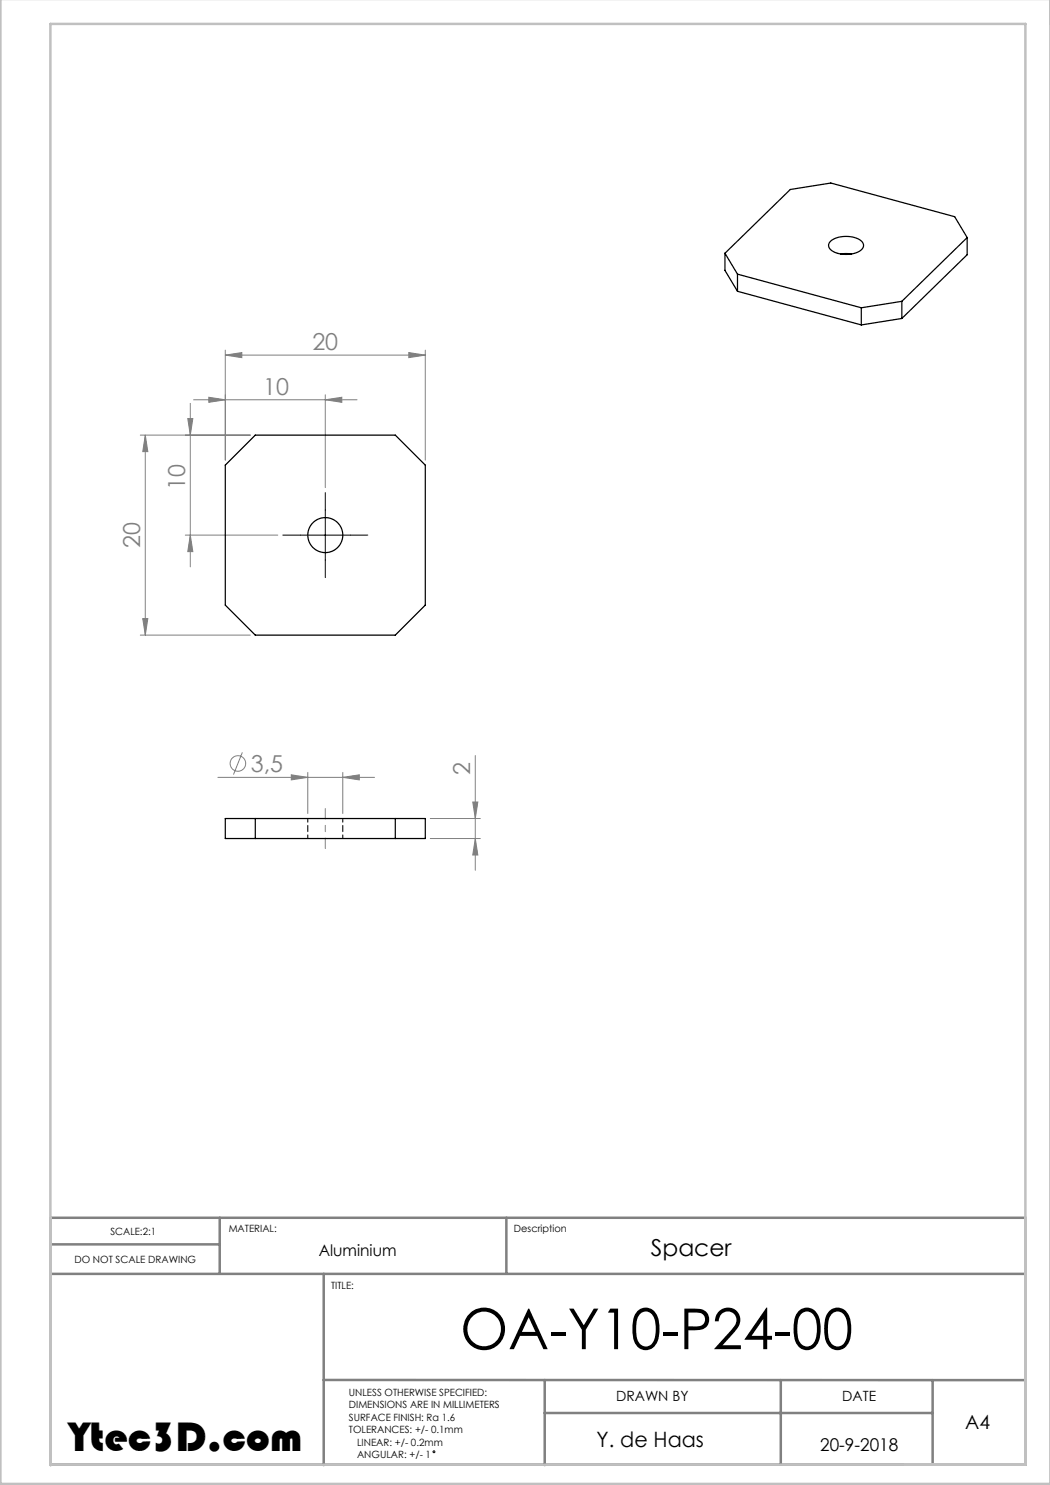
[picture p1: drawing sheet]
<svg xmlns="http://www.w3.org/2000/svg" width="210mm" height="297mm" viewBox="0 0 210 297" stroke-linecap="round" stroke-linejoin="round" font-family="sans-serif">
<g fill="none" stroke="#000" stroke-width=".2">
<path d="M60.1 107h10M65.1 102v10"/>
<circle cx="86.8" cy="290.4" r=".19"/>
</g>
<path d="M10.1 248.9h33.8M10.1 254.8h195M43.9 243.6v11.2M64.7 254.8v38.2M101.3 243.6v11.2M64.7 276h140.4M108.9 276v17M156.2 276v16.9M186.5 276v16.9M10.1 292.9h195v-49.3h-195v49.4M108.9 282.6h77.6" fill="none" stroke="#808080" stroke-width=".5"/>
<path d="M.1 -.1v296.9h210M10.1 292.9h195v-288.1h-195v288.2" fill="none" stroke="#c0c0c0" stroke-width=".5"/>
<g fill="none" stroke="#808080" stroke-width=".2">
<path d="M38.7 80h32.7M41.8 79.5l3.3 .5-3.3 .5zM45.1 71l3.3-.5v1zM45.1 70v22M45.1 71h40M65.1 80l3.3-.5v1zM65.1 79v18.5M81.8 70.5l3.3 .5-3.3 .5zM85.1 70v22M28.1 87h22M29.1 87v40M29.1 87l.5 3.3h-1z"/>
<path d="M37.6 83.7h1l-.5 3.3zM38.1 80.7v32.7M37.1 107h18.5M38.1 107l.5 3.3h-1zM28.1 127h22M28.6 123.7h1l-.5 3.3zM43.6 155.5h31.3M48.5 150.5l-1.8 4.4M58.3 155l3.3 .5-3.3 .5zM61.6 154.5v8.2M68.6 155.5l3.3-.5v1zM68.6 154.5v8.2"/>
<path d="M95.1 151.1v23M86.1 163.7h10M86.1 167.7h10M94.6 160.4h1l-.5 3.3zM95.1 167.7l.5 3.3h-1z"/>
<circle cx="47.6" cy="152.7" r="1.56"/>
</g>
<path d="M60.1 107h-3.5M65.1 102v-3.5M65.1 112v3.5M70.1 107h3.5" fill="none" stroke="#000" stroke-width=".2" stroke-dasharray="15.2 1.3 1.3 1.3"/>
<path d="M65.1 161.7v8" fill="none" stroke="#808080" stroke-width=".2" stroke-dasharray="15.2 1.3 1.3 1.3" stroke-dashoffset="13.1"/>
<g fill="#808080">
<path d="M65.1 80l3.3-.5v1zM41.8 79.5l3.3 .5-3.3 .5z"/>
<path d="M58.3 155l3.3 .5-3.3 .5zM68.6 155.5l3.3-.5v1z"/>
<path d="M45.1 71l3.3-.5v1zM81.8 70.5l3.3 .5-3.3 .5z"/>
<path d="M29.1 87l.5 3.3h-1zM28.6 123.7h1l-.5 3.3zM37.6 83.7h1l-.5 3.3zM38.1 107l.5 3.3h-1zM94.6 160.4h1l-.5 3.3zM95.1 167.7l.5 3.3h-1z"/>
</g>
<g fill="none" stroke="#000" stroke-width=".25">
<path d="M145 50.7l2.5 4.1M145 50.7v3.4l2.5 4.2M147.5 54.8l24.8 6.8M147.5 54.8v3.5M147.5 58.3l24.8 6.7M166.2 48.2a5.3 5.3 0 0 1 6.3 .2 1.28 1.28 0 0 1-.8 2 5.3 5.3 0 0 1-5.8-.7 1.06 1.06 0 0 1 .3-1.5zM168.1 50.8h2.2M193.4 47.5l-2.5-4.2-24.7-6.7-8.1 1.3-13.1 12.8M193.4 47.5l-13 12.8M193.4 47.5v3.4l-13 12.8M172.3 61.6v3.4M180.4 60.3l-8.1 1.3"/>
<path d="M180.4 60.3v3.4M180.4 63.7l-8.1 1.3M45.1 93l6-6h28l6 6v28l-6 6h-28l-6-6zM45.1 163.7h40v4h-40zM51.1 163.7v4M79.1 163.7v4"/>
<circle cx="65.1" cy="107" r="3.5"/>
</g>
<path d="M61.6 163.7v4M68.6 167.7v-4" fill="none" stroke="#000" stroke-width=".2" stroke-dasharray="1.3 .6" stroke-dashoffset=".5"/>
<text font-size="11.3" x="92" y="269.8">OA-Y10-P24-00</text>
<text font-size="8.5" x="13.8" y="290.3">Ytec3D.com</text>
<g font-size="4.7" fill="#808080">
<text x="62.5" y="70">20</text>
<text x="52.7" y="78.9">10</text>
<text x="37" y="98" transform="rotate(-90 37 98)">10</text>
<text x="28" y="109.6" transform="rotate(-90 28 109.6)">20</text>
<text x="50.1" y="154.4">3,5</text>
<text x="94" y="155" transform="rotate(-90 94 155)">2</text>
</g>
<text font-size="4.7" x="130.2" y="251.2">Spacer</text>
<text font-size="4.2" x="119.3" y="289.4">Y. de Haas</text>
<text font-size="3.9" x="193.1" y="285.8">A4</text>
<text font-size="3.5" x="164" y="290.3">20-9-2018</text>
<text font-size="3.2" x="63.7" y="251.2">Aluminium</text>
<g font-size="2.8">
<text x="123.2" y="280.2">DRAWN BY</text>
<text x="168.5" y="280.2">DATE</text>
</g>
<g font-size="2">
<text x="22.1" y="246.9">SCALE:2:1</text>
<text x="45.7" y="246.5">MATERIAL:</text>
<text x="102.8" y="246.5">Description</text>
<text x="14.9" y="252.5">DO NOT SCALE DRAWING</text>
<text x="66.2" y="257.7">TITLE:</text>
<text x="69.8" y="279.2">UNLESS OTHERWISE SPECIFIED:</text>
<text x="69.8" y="281.7">DIMENSIONS ARE IN MILLIMETERS</text>
<text x="69.8" y="284.2">SURFACE FINISH: Ra 1.6</text>
<text x="69.8" y="286.7">TOLERANCES: +/- 0.1mm</text>
<text x="71.4" y="291.7">ANGULAR: +/- 1</text>
<text x="71.4" y="289.2">LINEAR: +/- 0.2mm</text>
</g>
</svg>
